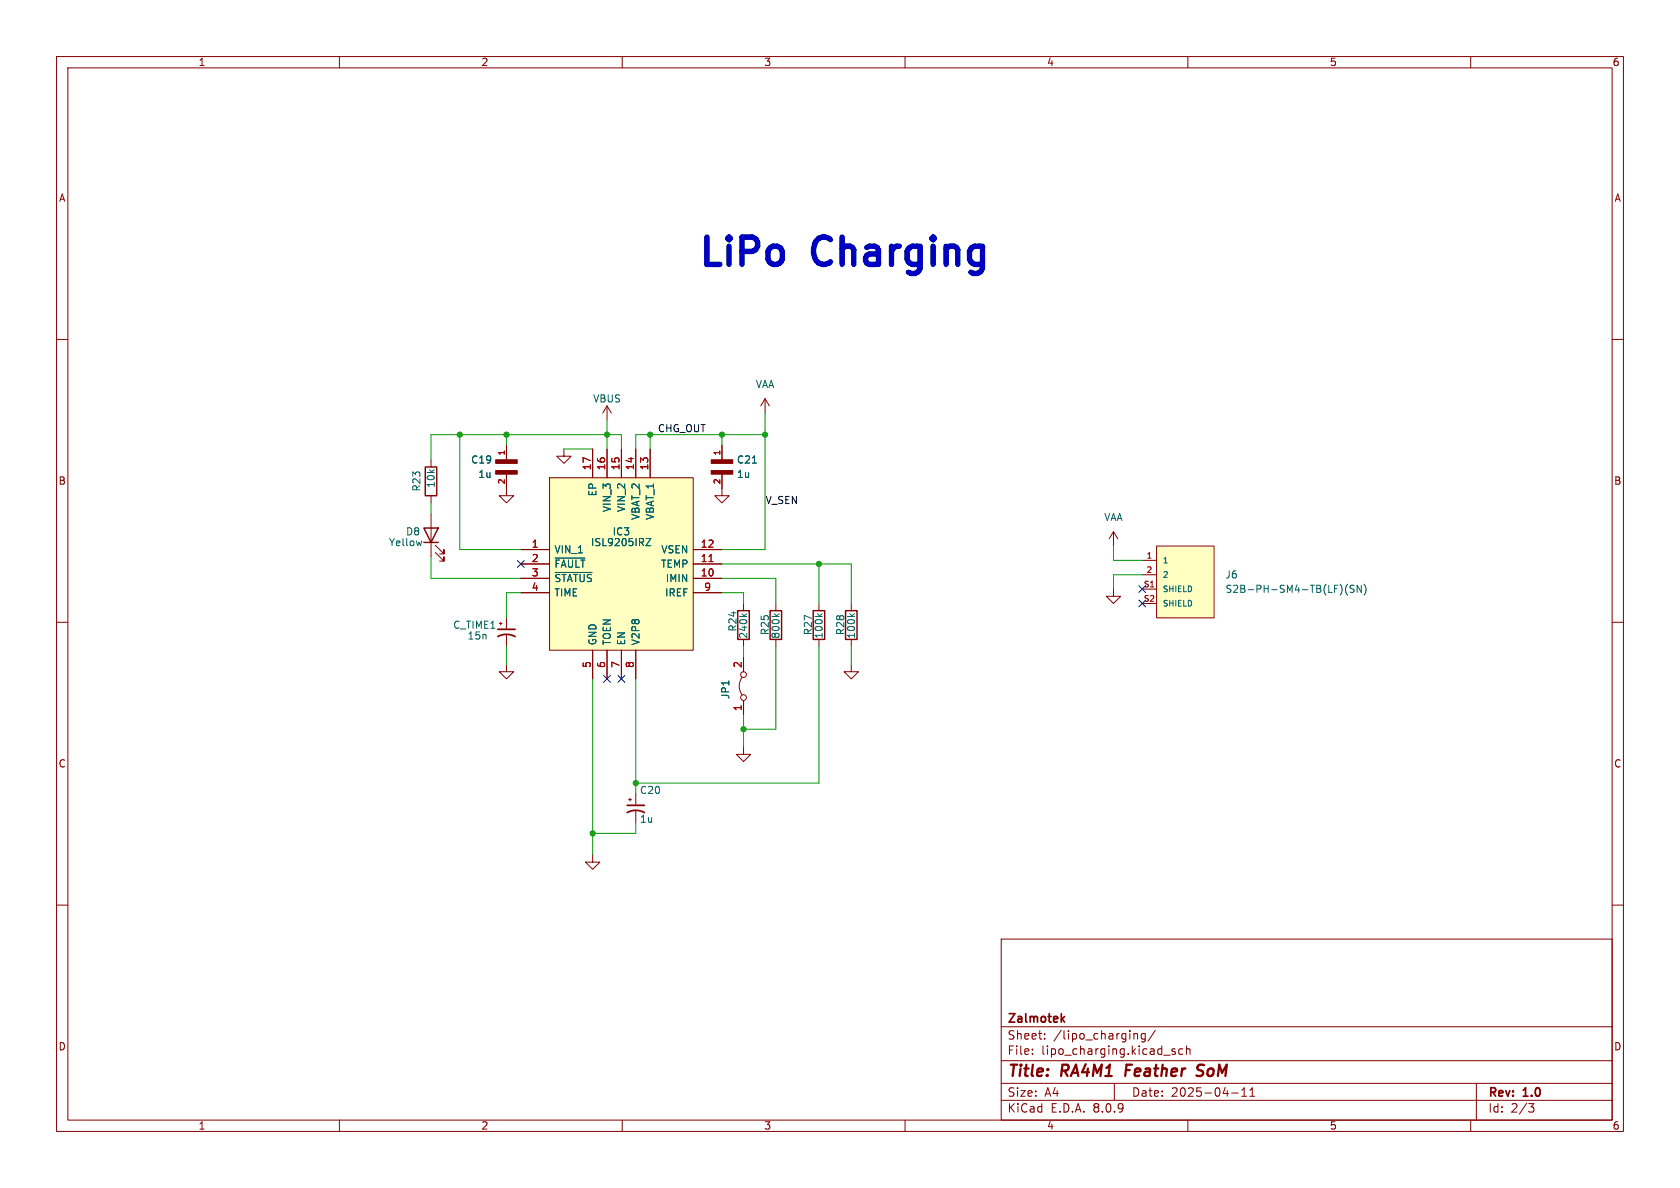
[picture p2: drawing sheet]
<svg xmlns="http://www.w3.org/2000/svg" width="297mm" height="210mm" viewBox="0 0 297 210" stroke-linecap="round" stroke-linejoin="round" font-family="sans-serif">
<g fill="none" stroke="#840000" stroke-width=".18">
<path d="M10 10h277v190h-277zM12 12h273v186h-273zM60 10v2M110 10v2M160 10v2M210 10v2M260 10v2M10 60h2M107.3 71.8l-.7 1.2M107.3 71.8v2.5M107.3 71.8l.8 1.2M285 60h2"/>
<path d="M10 110h2M285 110h2M10 160h2M177 166h108v32h-108zM285 160h2M60 198v2M110 198v2M160 198v2M177 194.5h108M177 191.5h108M177 187.5h108M177 181.5h108"/>
<path d="M182.5 186.3v.1M182.5 185.5v.1M184.7 183.6v.1M184.7 182.8v.1M197 191.5v3M200.5 182.8h.5l.1 .9M202.5 182.8l-.5-.1-.3 .3v.4l.2 .2h.6M202.5 182.7v1.2l-.3 .3-.4-.1M204.2 182.1l-1.2 2M207.7 185.5l-.3-.1-.2 .2v.2l.5 .2v.3h-.5M209.1 185.5l-.4-.1-.3 .3v.4l.1 .2h.6M209.7 185.5l.3-.1 .3 .1 .1 .9"/>
<path d="M209.7 184.9v1.5M210 198v2M217.7 193.2h1.2M219.5 193.8h.9M219.5 192.7l.5-.4v1.5M221 193.8h.8M221 192.7l.4-.4v1.5M260 198v2M261 191.5v6.5M270.2 195.1h1l-.5 .6 .4 .1 .1 .5-.3 .3h-.4"/>
</g>
<path d="M199.2 188.2l-.3 2M212.6 190a.85 .85 0 0 1-1.1 .1M212.6 188.2l-.7 .1a.46 .46 0 0 0-.2 .5 .46 .46 0 0 0 .3 .4l.6 .2" fill="none" stroke="#840000" stroke-width=".4"/>
<path d="M188.2 179.7l-.6 .6M187.8 180.1l.4 .6" fill="none" stroke="#840000" stroke-width=".3"/>
<path d="M204.5 96.5h10.1v12.7h-10.1z" fill="#ffffc2"/>
<g fill="none" stroke="#840000" stroke-width=".18">
<path d="M99.7 79.4v1.2h1.3l-1.3 1.3-1.3-1.3h1.3M201.9 99.1h2.6M204.5 96.5h10.1v12.7h-10.1zM131.2 119.8a2.54 2.54 0 0 0 0 3M131.4 106.7v1.3M131.4 113v1.3M131.4 116.2v2.5M137.2 106.7v1.3M137.2 113v1.3M144.8 106.7v1.3M144.8 113v1.3M150.5 117.5v1.2h1.3l-1.3 1.3-1.3-1.3h1.3"/>
<path d="M150.5 106.7v1.3M150.5 113v1.3M201.9 101.6h2.6M201.9 104.1h2.6M201.9 106.7h2.6M131.4 132.1v1.3h1.3l-1.3 1.2-1.2-1.2h1.2M131.4 123.8v2.6M104.8 151.1v1.3h1.2l-1.2 1.3-1.3-1.3h1.3M111.1 141.4h.5M111.4 141.1v.5M112.4 140.3v2.1M112.4 143.4v2"/>
<circle cx="131.4" cy="119.3" r=".51"/>
<circle cx="131.4" cy="123.3" r=".51"/>
</g>
<path d="M131.2 108.5l.5 .5M132 108.5l-.5 .4M136.9 108.5l.5 .5M137.7 108.5l-.4 .4M144.5 108.5l.5 .5M145.4 108.5l-.5 .4M150.2 108.5l.5 .5M151.1 108.5l-.5 .4M238.2 103.3a1.46 1.46 0 0 0 0 1.9M239.4 103.5l-.5-.1-.2 .2v.3l.6 .3 .1 .3-.3 .2h-.4M240.7 103.4v1.3l-.8-1.3v1.3M241.1 103.3a1.46 1.46 0 0 1 0 1.9" fill="none" stroke="#006464" stroke-width=".18"/>
<path d="M110.9 143.6a3.2 3.2 0 0 1 3 0M110.9 142.4h3" fill="none" stroke="#840000" stroke-width=".3"/>
<path d="M130.4 108h2.1v5h-2.1zM136.1 108h2.1v5h-2.1zM143.8 108h2v5h-2zM149.5 108h2v5h-2z" fill="none" stroke="#840000" stroke-width=".25"/>
<path d="M97.2 84.5h25.4v30.4h-25.4z" fill="#ffffc2"/>
<g fill="none" stroke="#840000" stroke-width=".18">
<path d="M89.5 78.7v2.6M104.8 79.4v5.1M107.3 79.4v5.1M109.9 79.4v5.1M112.4 79.4v5.1M114.9 79.4v5.1M127.6 78.7v2.6M135.3 70.5l-.8 1.3M135.3 70.5v2.5M135.3 70.5l.7 1.3M76.2 81.3v1.3M76.2 87.6v1.3"/>
<path d="M76.2 90.8v7.6M77 97.7l1.5 1.5v-.8v.8h-.8M77 96.4l1.5 1.5v-.7v.7h-.8M89.5 83.8v3.8h1.3l-1.3 1.3-1.2-1.3h1.2M92.1 97.2h5.1M92.1 99.7h5.1M97.2 84.5h25.4v30.4h-25.4zM122.6 97.2h5M122.6 99.7h5M127.6 83.8v3.8h1.3l-1.3 1.3-1.2-1.3h1.2M196.8 94l-.7 1.3M196.8 94v2.5"/>
<path d="M196.8 94l.8 1.3M88.3 110.2h.5M88.5 110v.5M89.5 117.5v1.2h1.3l-1.3 1.3-1.2-1.3h1.2M89.5 109.2v2.1M89.5 112.3v2M92.1 102.2h5.1M92.1 104.8h5.1M104.8 114.9v5.1M107.3 114.9v5.1M109.9 114.9v5.1M112.4 114.9v5.1"/>
<path d="M122.6 102.2h5M122.6 104.8h5M131.4 116.2v2.5M196.8 104.1v1.3h-1.2l1.2 1.3 1.3-1.3h-1.3M131.4 123.8v2.6"/>
</g>
<path d="M125.3 99.3h.8" fill="none" stroke="#a90000" stroke-width=".18"/>
<path d="M74.6 95.6l-.3 .9M98.1 98.7h5.3M114.2 95.2h.9l-.9 1.3h.9M133 81.9h.7M98.1 101.2h6.6" fill="none" stroke="#006464" stroke-width=".18"/>
<path d="M74.9 93.3h2.6l-1.3 2.6zM74.9 95.9h2.6M75.2 82.6h2v5h-2z" fill="none" stroke="#840000" stroke-width=".25"/>
<g fill="#840000" stroke="#840000" stroke-width=".18">
<path d="M87.6 83.2h3.8v.6h-3.8z"/>
<path d="M87.6 81.3h3.8v.6h-3.8z"/>
<path d="M125.7 83.2h3.8v.6h-3.8z"/>
<path d="M125.7 81.3h3.8v.6h-3.8z"/>
</g>
<path d="M88 112.5a3.2 3.2 0 0 1 3.1 0M88 111.3h3.1" fill="none" stroke="#840000" stroke-width=".3"/>
<g fill="none" stroke="#009600" stroke-width=".18">
<path d="M81.3 76.8v20.4h10.8M89.5 76.8v1.9M99.7 79.4h5.1M107.3 74.3v5.1M109.9 79.4v-2.6h-33.7v4.5M114.9 76.8v2.6M127.6 76.8v1.9M135.3 76.8h-22.9v2.6M135.3 73v24.2h-7.7M76.2 88.9v1.9M76.2 98.4v3.8h15.9M127.6 99.7h22.9v7"/>
<path d="M144.8 99.7v7M196.8 96.5v2.6h5.1M89.5 114.3v3.2M92.1 104.8h-2.6v4.4M127.6 104.8h3.8v1.9M127.6 102.2h9.6v4.5M131.4 114.3v1.9M137.2 114.3v14.6h-5.8M144.8 114.3v24.1h-32.4M150.5 114.3v3.2M201.9 101.6h-5.1v2.5M104.8 120v31.1"/>
<path d="M112.4 120v20.3M131.4 126.4v5.7M112.4 145.4v1.9h-7.6"/>
</g>
<path d="M91.5 99.1l1.2 1.2M92.7 99.1l-1.2 1.2M106.7 119.4l1.2 1.2M107.9 119.4l-1.2 1.2M109.2 119.4l1.3 1.2M110.5 119.4l-1.3 1.2M201.3 103.5l1.2 1.2M201.3 106.1l1.2 1.2M202.5 103.5l-1.2 1.2M202.5 106.1l-1.2 1.2" fill="none" stroke="#000084" stroke-width=".18"/>
<g fill="#009600" stroke="#009600" stroke-width=".18">
<circle cx="127.6" cy="76.8" r=".46"/>
<circle cx="135.3" cy="76.8" r=".46"/>
<circle cx="112.4" cy="138.4" r=".46"/>
<circle cx="104.8" cy="147.3" r=".46"/>
<circle cx="131.4" cy="128.9" r=".46"/>
<circle cx="144.8" cy="99.7" r=".46"/>
<circle cx="107.3" cy="76.8" r=".46"/>
<circle cx="114.9" cy="76.8" r=".46"/>
<circle cx="81.3" cy="76.8" r=".46"/>
<circle cx="89.5" cy="76.8" r=".46"/>
</g>
<g font-size="6.7" fill="#0000c2">
<text x="123.2" y="47.4">LiPo</text>
<text x="144.2" y="47.4">Charging</text>
</g>
<g font-size="2.8" fill="#840000">
<text x="178" y="190.9">Title:</text>
<text x="187.7" y="190.9">RA4M1</text>
<text x="199.8" y="190.9">Feather</text>
<text x="213.3" y="190.9">SoM</text>
</g>
<g font-size="2.1" fill="#840000">
<text x="178" y="184">Sheet:</text>
<text x="178" y="181.2">Zalmotek</text>
<text x="186.2" y="184">/lipo_charging/</text>
<text x="178" y="186.7">File:</text>
<text x="184.1" y="186.7">lipo_charging.kicad_sch</text>
<text x="178" y="196.9">KiCad</text>
<text x="178" y="194.1">Size:</text>
<text x="184.7" y="194.1">A4</text>
<text x="185.7" y="196.9">E.D.A.</text>
<text x="193.3" y="196.9">8.0.9</text>
<text x="200" y="194.1">Date:</text>
<text x="207" y="194.1">2025-04-11</text>
<text x="263" y="194.3">Rev:</text>
<text x="263" y="196.9">Id:</text>
<text x="267.1" y="196.9">2/3</text>
<text x="269.4" y="194.3">1.0</text>
</g>
<g font-size="1.8" fill="#840000">
<text x="35" y="11.9">1</text>
<text x="85" y="11.9">2</text>
<text x="135" y="11.9">3</text>
<text x="185" y="11.9">4</text>
<text x="235" y="11.9">5</text>
<text x="285" y="11.9">6</text>
<text x="10.3" y="35.9">A</text>
<text x="285.3" y="35.9">A</text>
<text x="10.3" y="85.9">B</text>
<text x="285.3" y="85.9">B</text>
<text x="10.3" y="135.9">C</text>
<text x="285.3" y="135.9">C</text>
<text x="10.3" y="185.9">D</text>
<text x="285.3" y="185.9">D</text>
<text x="35" y="199.9">1</text>
<text x="85" y="199.9">2</text>
<text x="135" y="199.9">3</text>
<text x="185" y="199.9">4</text>
<text x="235" y="199.9">5</text>
<text x="285" y="199.9">6</text>
</g>
<g font-size="1.8" fill="#006464">
<text x="104.8" y="71.3">VBUS</text>
<text x="133.5" y="68.8">VAA</text>
<text x="83.2" y="82.1">C19</text>
<text x="130.2" y="82.1">C21</text>
<text x="74.5" y="87" transform="rotate(-90 74.5 87)">R23</text>
<text x="77.1" y="86.4" transform="rotate(-90 77.1 86.4)">10k</text>
<text x="84.5" y="84.7">1u</text>
<text x="105.6" y="87.8" transform="rotate(-90 105.6 87.8)">EP</text>
<text x="130.2" y="84.7">1u</text>
<text x="71.7" y="94.8">D8</text>
<text x="108.2" y="90.6" transform="rotate(-90 108.2 90.6)">VIN_3</text>
<text x="108.2" y="94.8">IC3</text>
<text x="110.7" y="90.6" transform="rotate(-90 110.7 90.6)">VIN_2</text>
<text x="113.3" y="92" transform="rotate(-90 113.3 92)">VBAT_2</text>
<text x="115.8" y="92" transform="rotate(-90 115.8 92)">VBAT_1</text>
<text x="195.1" y="92.3">VAA</text>
<text x="68.7" y="96.7">Yellow</text>
<text x="97.9" y="98">VIN_1</text>
<text x="97.9" y="100.6">~{FAULT}</text>
<text x="104.4" y="96.7">ISL9205IRZ</text>
<text x="116.8" y="100.6">TEMP</text>
<text x="116.8" y="98">VSEN</text>
<text x="97.9" y="103.1">~{STATUS}</text>
<text x="97.9" y="105.6">TIME</text>
<text x="117.5" y="105.6">IREF</text>
<text x="117.6" y="103.1">IMIN</text>
<text x="216.5" y="102.5">J6</text>
<text x="216.5" y="105">S2B-PH-SM4-TB(LF)(SN)</text>
<text x="80" y="111.4">C_TIME1</text>
<text x="82.6" y="113.3">15n</text>
<text x="130.4" y="111.8" transform="rotate(-90 130.4 111.8)">R24</text>
<text x="132.3" y="113" transform="rotate(-90 132.3 113)">240k</text>
<text x="136.1" y="112.4" transform="rotate(-90 136.1 112.4)">R25</text>
<text x="138" y="113" transform="rotate(-90 138 113)">800k</text>
<text x="143.7" y="112.4" transform="rotate(-90 143.7 112.4)">R27</text>
<text x="145.6" y="113" transform="rotate(-90 145.6 113)">100k</text>
<text x="149.5" y="112.4" transform="rotate(-90 149.5 112.4)">R28</text>
<text x="151.4" y="113" transform="rotate(-90 151.4 113)">100k</text>
<text x="105.6" y="114.2" transform="rotate(-90 105.6 114.2)">GND</text>
<text x="108.2" y="114.2" transform="rotate(-90 108.2 114.2)">TOEN</text>
<text x="110.7" y="114.2" transform="rotate(-90 110.7 114.2)">EN</text>
<text x="113.3" y="114.2" transform="rotate(-90 113.3 114.2)">V2P8</text>
<text x="129.1" y="123.7" transform="rotate(-90 129.1 123.7)">JP1</text>
<text x="113" y="140.6">C20</text>
<text x="113" y="145.6">1u</text>
</g>
<g font-size="1.8" fill="#0f0f0f">
<text x="116.2" y="76.5">CHG_OUT</text>
<text x="135.3" y="89.2">V_SEN</text>
</g>
<g font-size="1.8" fill="#a90000">
<text x="104.5" y="83.2" transform="rotate(-90 104.5 83.2)">17</text>
<text x="107.1" y="83.2" transform="rotate(-90 107.1 83.2)">16</text>
<text x="109.6" y="83.2" transform="rotate(-90 109.6 83.2)">15</text>
<text x="112.1" y="83.2" transform="rotate(-90 112.1 83.2)">14</text>
<text x="114.7" y="83.2" transform="rotate(-90 114.7 83.2)">13</text>
<text x="93.9" y="96.9">1</text>
<text x="93.9" y="99.4">2</text>
<text x="93.9" y="102">3</text>
<text x="123.8" y="102">10</text>
<text x="123.8" y="99.4">11</text>
<text x="123.8" y="96.9">12</text>
<text x="93.9" y="104.5">4</text>
<text x="124.4" y="104.5">9</text>
<text x="104.5" y="118.2" transform="rotate(-90 104.5 118.2)">5</text>
<text x="107.1" y="118.2" transform="rotate(-90 107.1 118.2)">6</text>
<text x="109.6" y="118.2" transform="rotate(-90 109.6 118.2)">7</text>
<text x="112.1" y="118.2" transform="rotate(-90 112.1 118.2)">8</text>
<text x="131.2" y="118.2" transform="rotate(-90 131.2 118.2)">2</text>
<text x="131.2" y="125.8" transform="rotate(-90 131.2 125.8)">1</text>
</g>
<g font-size="1.4" fill="#a90000">
<text x="89.3" y="80.6" transform="rotate(-90 89.3 80.6)">1</text>
<text x="127.4" y="80.6" transform="rotate(-90 127.4 80.6)">1</text>
<text x="89.3" y="85.7" transform="rotate(-90 89.3 85.7)">2</text>
<text x="127.4" y="85.7" transform="rotate(-90 127.4 85.7)">2</text>
<text x="202.6" y="98.8">1</text>
<text x="202.6" y="101.3">2</text>
<text x="202.1" y="103.9">S1</text>
<text x="202.1" y="106.4">S2</text>
</g>
<g font-size="1.4" fill="#006464">
<text x="205.5" y="99.8">1</text>
<text x="205.5" y="102.3">2</text>
<text x="205.5" y="104.9">SHIELD</text>
<text x="205.5" y="107.4">SHIELD</text>
</g>
</svg>
